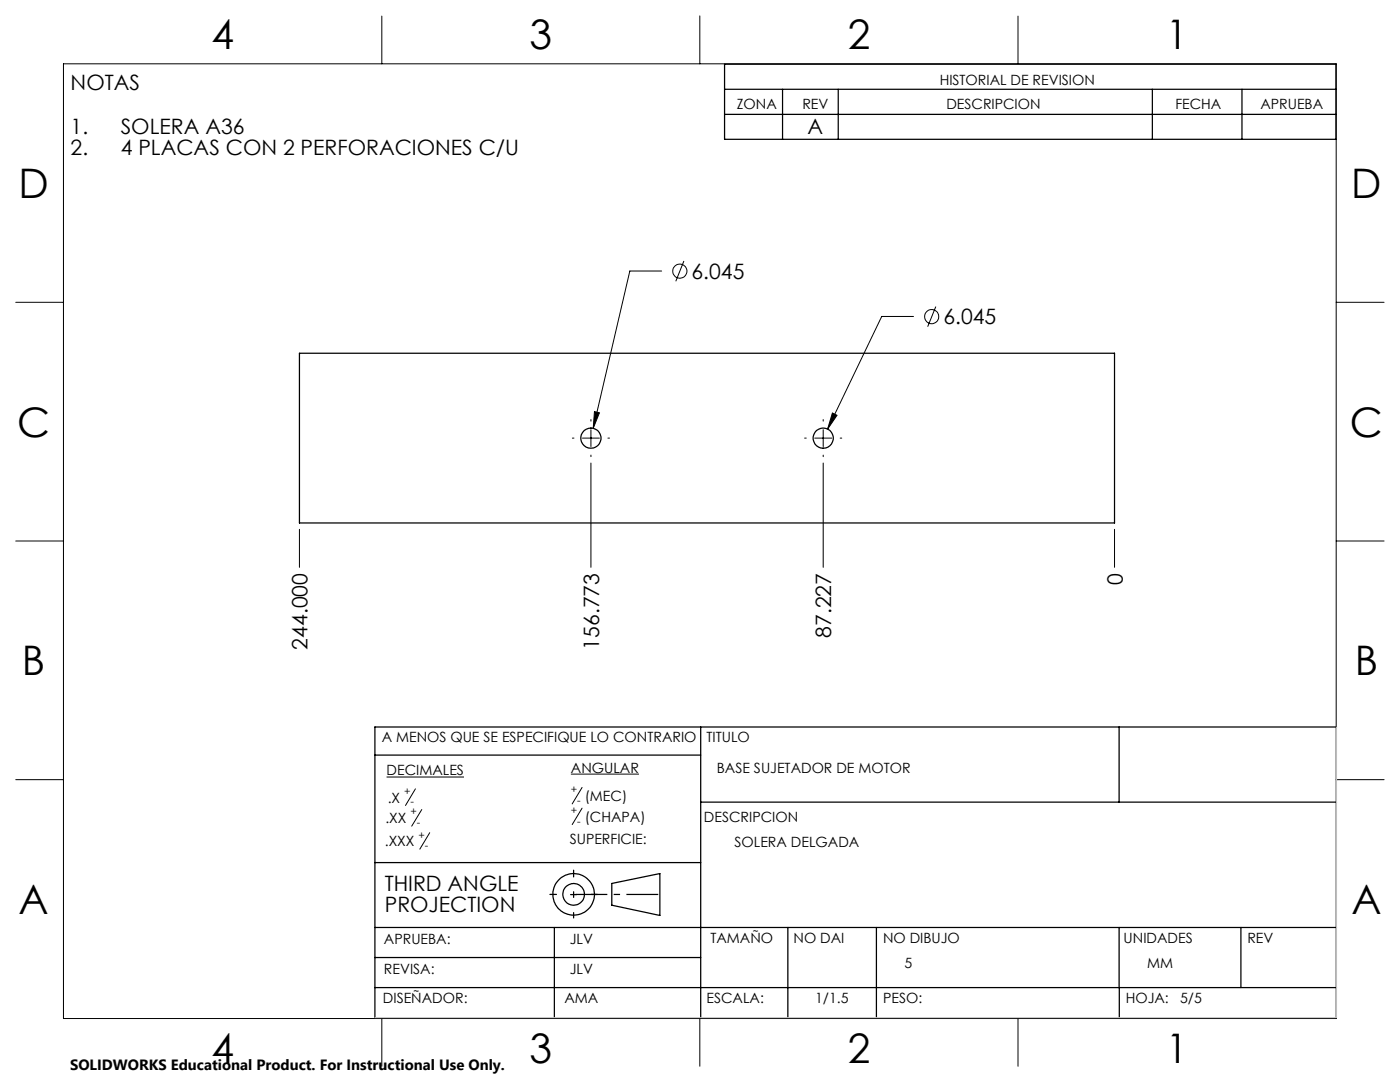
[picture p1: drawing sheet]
<svg xmlns="http://www.w3.org/2000/svg" width="279mm" height="216mm" viewBox="0 0 279 216" stroke-linecap="round" stroke-linejoin="round" font-family="sans-serif">
<g fill="none" stroke="#000" stroke-width=".25">
<path d="M144.6 17.8h122M144.6 12.8h122v15h-122zM156.2 17.8v10M167.3 17.8v10M230 17.8v10M247.9 17.8v10M144.6 22.8h122M59.8 70.5h162.6v33.9h-162.6zM74.8 150.7h65M139.8 145.1v58M223.3 145.1v15M266.7 145.1h-191.9v58"/>
<path d="M74.8 172.1h65M109.7 178.5h1.4M113.9 178.5h1.2M114.5 173.6v1.4M114.5 177.9v1.2M118 178.5h1.2M122.1 176.3l9.6-2v8.4l-9.6-2.1zM139.8 160.1h126.9M74.8 197.1h191.9M74.8 185.1h191.9M74.8 191.1h65M110.6 185.1v18"/>
<path d="M114.5 182.1v1.1M157.2 185.1v18M174.9 185.1v18M223.3 185.1v12M223.4 197.1v6M247.6 185.1v12"/>
<circle cx="117.9" cy="87.4" r="2.01"/>
<circle cx="164.3" cy="87.4" r="2.01"/>
<circle cx="114.5" cy="178.5" r="2.17"/>
<circle cx="114.5" cy="178.5" r="4.1"/>
</g>
<g fill="none" stroke="#000" stroke-width=".2">
<path d="M12.7 12.7h254v190.5h-254zM76.2 3.2v9.5M139.7 3.2v9.5M203.2 3.2v9.5M132 54.1h-6.3l-7.3 31.3M136.5 52.1l-1.6 4M3.1 60.3h9.6M182.3 63.1h-6.3l-10.8 22.5M186.8 61.2l-1.7 4M266.7 60.3h9.5M114.2 87.4h.3M116.2 87.4h3.4"/>
<path d="M117.9 83.7v.3M117.9 85.7v3.4M117.9 90.8v.3M117.9 92.4v20.8M118.6 82.1l1 .3-1.2 3zM121.3 87.4h.3M160.6 87.4h.3M162.6 87.4h3.4M164.3 83.7v.3M164.3 85.7v3.4M164.3 90.8v.3M164.3 92.4v20.8"/>
<path d="M166.1 82.4l.9 .5-1.8 2.7zM167.7 87.4h.3M3.1 107.9h9.6M59.8 105.6v7.6M222.4 105.6v7.6M266.7 107.9h9.5M3.1 155.6h9.6M77.1 155h15.5M82.9 157.4l-2 3.3M113.9 154.5h13.6M116.2 157.1l-2 3.3M266.7 155.6h9.5"/>
<path d="M84.2 161.5l-2 3.4M85.8 166.2l-2 3.2M116.2 161.3l-2 3.2M76.2 203.2v9.6M139.7 203.2v9.6M203.2 203.2v9.6"/>
<circle cx="135.7" cy="54.1" r="1.42"/>
<circle cx="185.9" cy="63.2" r="1.42"/>
</g>
<path d="M114.5 178.5h17.2" fill="none" stroke="#000" stroke-width=".25" stroke-dasharray="6.3 1.3 1.3 1.3" stroke-dashoffset="-.4" stroke-linecap="butt"/>
<path d="M266.7 145.1v58h-191.9" fill="none" stroke="#c0c0c0" stroke-width=".2"/>
<path d="M118.6 82.1l-.2 3.3 1.2-3zM166.1 82.4l-.9 3.2 1.8-2.7z" fill="#000"/>
<g font-size="8.1">
<text x="42.2" y="9.7">4</text>
<text x="105.7" y="9.7">3</text>
<text x="169.2" y="9.7">2</text>
<text x="232.7" y="9.7">1</text>
<text x="3.7" y="39.5">D</text>
<text x="269.7" y="39.5">D</text>
<text x="3.4" y="87.1">C</text>
<text x="269.4" y="87.1">C</text>
<text x="4.4" y="134.7">B</text>
<text x="270.4" y="134.7">B</text>
<text x="3.7" y="182.4">A</text>
<text x="269.7" y="182.4">A</text>
<text x="42.2" y="212.2">4</text>
<text x="105.7" y="212.2">3</text>
<text x="169.2" y="212.2">2</text>
<text x="232.7" y="212.2">1</text>
</g>
<g font-size="4.2">
<text x="14.1" y="17.9">NOTAS</text>
<text x="14.1" y="26.7">1.</text>
<text x="24.1" y="26.7">SOLERA A36</text>
<text x="161.2" y="26.7">A</text>
<text x="14.1" y="30.9">2.</text>
<text x="24.1" y="30.9">4 PLACAS CON 2 PERFORACIONES C/U</text>
<text x="138" y="55.6">6.045</text>
<text x="188.3" y="64.7">6.045</text>
<text x="224.1" y="116.7" transform="rotate(-90 224.1 116.7)">0</text>
<text x="61.4" y="129.6" transform="rotate(-90 61.4 129.6)">244.000</text>
<text x="119.5" y="129.6" transform="rotate(-90 119.5 129.6)">156.773</text>
<text x="165.9" y="127.3" transform="rotate(-90 165.9 127.3)">87.227</text>
<text x="76.8" y="177.9">THIRD ANGLE</text>
<text x="76.8" y="182">PROJECTION</text>
</g>
<text font-size="3" x="14" y="213.5">SOLIDWORKS Educational Product. For Instructional Use Only.</text>
<g font-size="2.8">
<text x="187.5" y="16.9">HISTORIAL DE REVISION</text>
<text x="147" y="21.8">ZONA</text>
<text x="160.1" y="21.8">REV</text>
<text x="188.9" y="21.8">DESCRIPCION</text>
<text x="234.6" y="21.8">FECHA</text>
<text x="251.5" y="21.8">APRUEBA</text>
<text x="76.2" y="148.2">A MENOS QUE SE ESPECIFIQUE LO CONTRARIO</text>
<text x="141" y="148.2">TITULO</text>
<text x="77.1" y="154.7">DECIMALES</text>
<text x="113.9" y="154.2">ANGULAR</text>
<text x="143.1" y="154.2">BASE SUJETADOR DE MOTOR</text>
<text x="77.4" y="160.2">.X</text>
<text x="116.7" y="159.9">(MEC)</text>
<text x="76.9" y="164.3">.XX</text>
<text x="116.7" y="164">(CHAPA)</text>
<text x="140.5" y="164.1">DESCRIPCION</text>
<text x="76.8" y="168.9">.XXX</text>
<text x="113.7" y="168.3">SUPERFICIE:</text>
<text x="146.6" y="169">SOLERA DELGADA</text>
<text x="76.6" y="188.4">APRUEBA:</text>
<text x="113.7" y="188.4">JLV</text>
<text x="141.8" y="188.2">TAMAÑO</text>
<text x="158.4" y="188.2">NO DAI</text>
<text x="176.2" y="188.2">NO DIBUJO</text>
<text x="224.3" y="188.2">UNIDADES</text>
<text x="248.9" y="188.2">REV</text>
<text x="76.6" y="194.3">REVISA:</text>
<text x="113.7" y="194.3">JLV</text>
<text x="180.5" y="193.2">5</text>
<text x="229" y="193.2">MM</text>
<text x="76.4" y="200.1">DISEÑADOR:</text>
<text x="112.7" y="200.1">AMA</text>
<text x="141" y="200.1">ESCALA:</text>
<text x="162.7" y="200.1">1/1.5</text>
<text x="176.2" y="200.1">PESO:</text>
<text x="224.7" y="200.1">HOJA:</text>
<text x="235.5" y="200.1">5/5</text>
</g>
<g font-size="2.1">
<text x="80.7" y="158.6">+</text>
<text x="81.9" y="160.7">-</text>
<text x="113.9" y="158.3">+</text>
<text x="115.2" y="160.4">-</text>
<text x="81.9" y="162.7">+</text>
<text x="83.2" y="164.8">-</text>
<text x="83.5" y="167.3">+</text>
<text x="113.9" y="162.4">+</text>
<text x="115.2" y="164.5">-</text>
<text x="84.8" y="169.4">-</text>
</g>
</svg>
